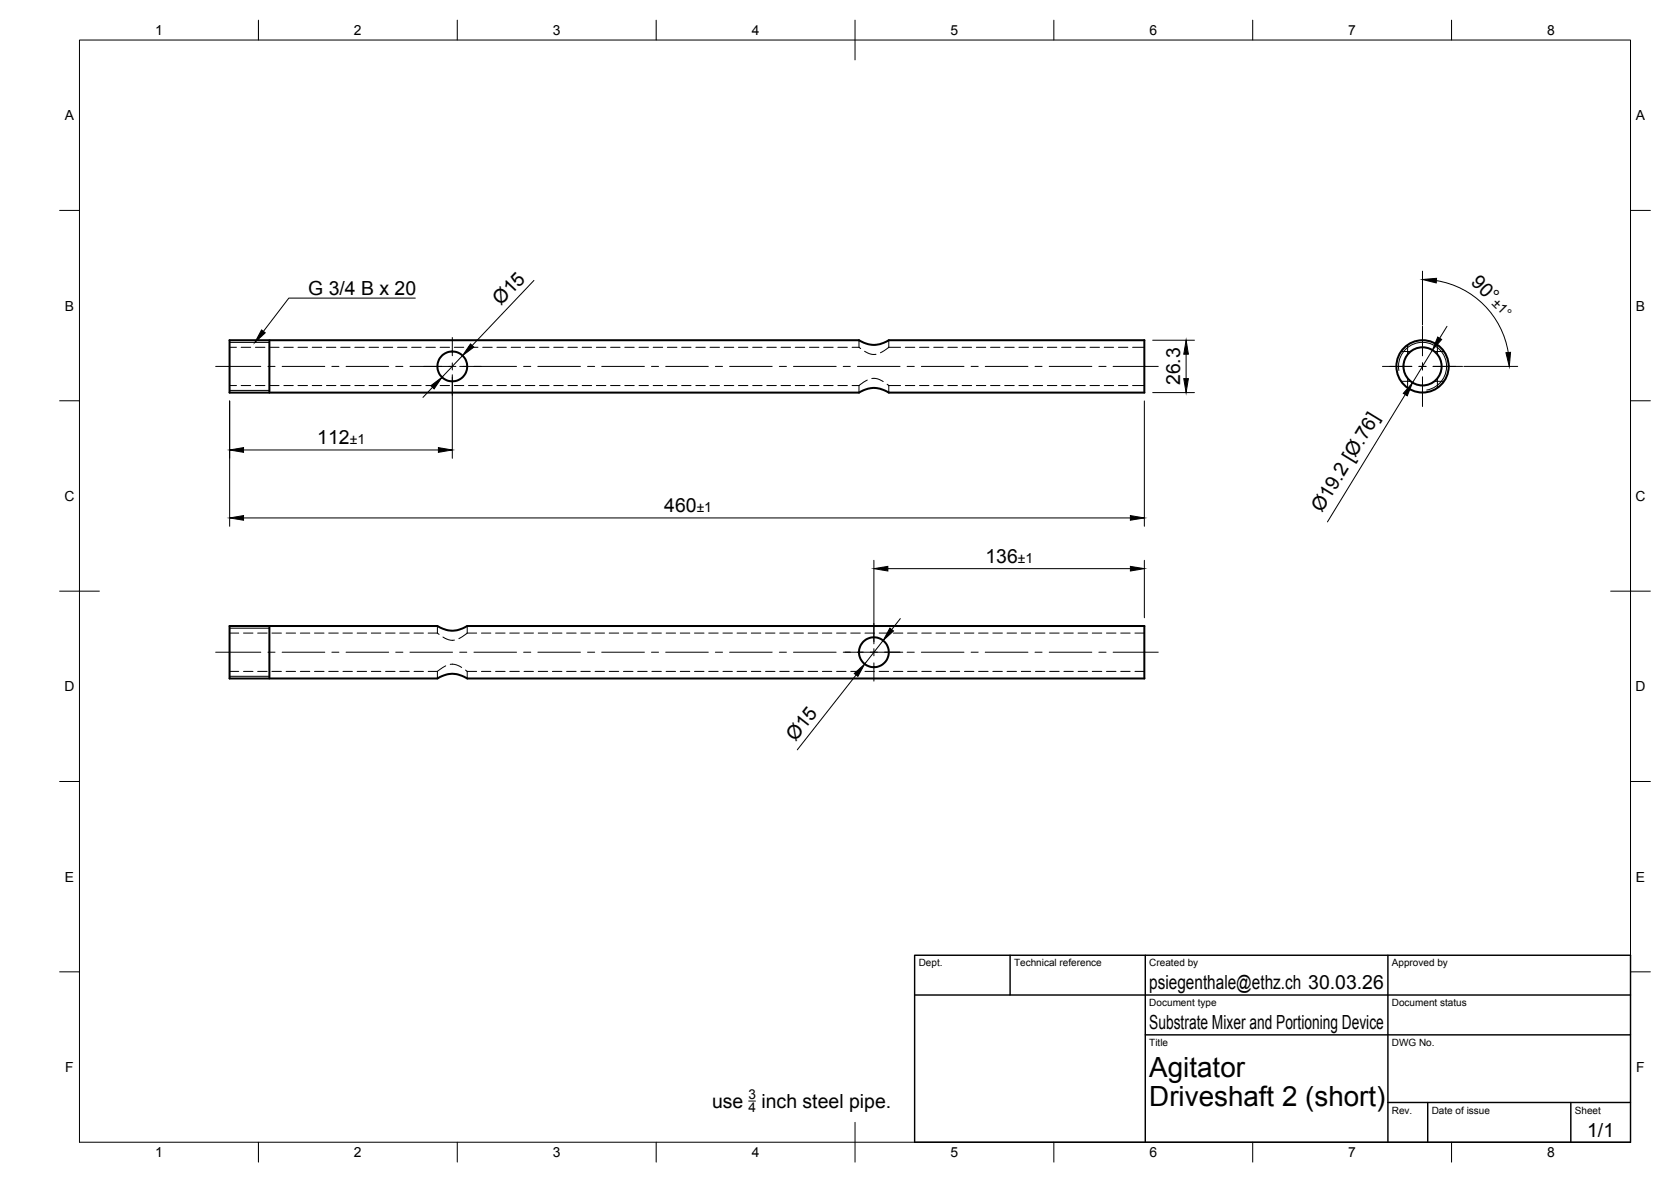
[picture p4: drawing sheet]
<svg xmlns="http://www.w3.org/2000/svg" width="420mm" height="297mm" viewBox="0 0 420 297" stroke-linecap="round" stroke-linejoin="round" font-family="sans-serif">
<g fill="none" stroke="#000" stroke-width=".25">
<path d="M20 10.1h390v276.9h-390zM65 5.1v5M115 5.1v5M165 5.1v5M215 5.1v10M265 5.1v5M315 5.1v5M365 5.1v5M15 52.9h5M410 52.9h5M104.4 74.9h-31.8l-6.4 8.4M134.3 70.5l-15.6 16.3"/>
<path d="M357.7 68.1v13.6M361.2 70.5a21.8 21.8 0 0 1 18 18.1M54.2 92.1h11.4M57.7 87.3h1.8M57.7 96.9h1.8M57.7 86h10M57.7 98.1h10M60.6 87.3h2.4M60.6 96.9h2.4M64.2 87.3h2.4M64.2 96.9h2.4M67.4 92.1h1.8"/>
<path d="M67.8 87.3h2.4M67.8 96.9h2.4M71 92.1h10.7M71.4 87.3h2.3M71.4 96.9h2.3M74.9 87.3h2.4M74.9 96.9h2.4M78.5 87.3h2.4M78.5 96.9h2.4M82.1 87.3h2.4M82.1 96.9h2.4M83.4 92.1h1.8"/>
<path d="M85.7 87.3h2.3M85.7 96.9h2.3M87 92.1h10.7M89.2 87.3h2.4M89.2 96.9h2.4M92.8 87.3h2.4M92.8 96.9h2.4M96.4 87.3h2.3M96.4 96.9h2.3M99.5 92.1h1.8M99.9 87.3h2.4M99.9 96.9h2.4"/>
<path d="M103.1 92.1h11.5M103.5 87.3h2.4M103.5 96.9h2.4M107.1 87.3h2.4M107.1 96.9h2.4M108.8 97.3l-2.5 2.6M110.7 87.3h2.3M110.7 96.9h2.3M113.7 84.8v4.6M113.7 91.2v1.8M113.7 94.2v21M114.2 87.3h2.4"/>
<path d="M114.2 96.9h2.4M115.6 92.1h14.3M116.3 89.4l-5.2 5.4M117.8 87.3h2.4M117.8 96.9h2.4M121.4 87.3h2.4M121.4 96.9h2.4M124.9 87.3h2.4M124.9 96.9h2.4M128.5 87.3h2.4M128.5 96.9h2.4M131.7 92.1h1.8"/>
<path d="M132.1 87.3h2.4M132.1 96.9h2.4M135.2 92.1h10.7M135.7 87.3h2.3M135.7 96.9h2.3M139.2 87.3h2.4M139.2 96.9h2.4M142.8 87.3h2.4M142.8 96.9h2.4M146.4 87.3h2.4M146.4 96.9h2.4M147.7 92.1h1.8"/>
<path d="M149.9 87.3h2.4M149.9 96.9h2.4M151.3 92.1h10.7M153.5 87.3h2.4M153.5 96.9h2.4M157.1 87.3h2.4M157.1 96.9h2.4M160.7 87.3h2.3M160.7 96.9h2.3M163.8 92.1h1.8M164.2 87.3h2.4M164.2 96.9h2.4"/>
<path d="M167.4 92.1h10.7M167.8 87.3h2.4M167.8 96.9h2.4M171.4 87.3h2.4M171.4 96.9h2.4M175 87.3h2.3M175 96.9h2.3M178.5 87.3h2.4M178.5 96.9h2.4M179.9 92.1h1.8M182.1 87.3h2.4M182.1 96.9h2.4"/>
<path d="M183.5 92.1h10.7M185.7 87.3h2.3M185.7 96.9h2.3M189.3 87.3h2.3M189.3 96.9h2.3M192.8 87.3h2.4M192.8 96.9h2.4M196 92.1h1.7M196.4 87.3h2.4M196.4 96.9h2.4M199.5 92.1h10.7M200 87.3h2.3"/>
<path d="M200 96.9h2.3M203.5 87.3h2.4M203.5 96.9h2.4M207.1 87.3h2.4M207.1 96.9h2.4M210.7 87.3h2.4M210.7 96.9h2.4M212 92.1h1.8M214.2 87.3h1.8M214.2 96.9h1.8M215.6 92.1h10.7M216 87.3l.4 .3"/>
<path d="M216 85.5v1.8M216 96.9v1.8M217.4 88.3l1.4 .6 1.5 .1M218.1 95.5l-2.1 1.4M219.2 95.1l1.5 .1 1.4 .7M223.1 96.6l.4 .3M223.5 87.3l-2.1 1.4M223.5 87.3h2.9M223.5 96.9h2.9M223.5 85.5v1.8M223.5 96.9v1.8M227.6 87.3h2.4"/>
<path d="M227.6 96.9h2.4M228.1 92.1h1.8M231.2 87.3h2.4M231.2 96.9h2.4M231.7 92.1h10.7M234.8 87.3h2.4M234.8 96.9h2.4M238.3 87.3h2.4M238.3 96.9h2.4M241.9 87.3h2.4M241.9 96.9h2.4M244.2 92.1h1.8"/>
<path d="M245.5 87.3h2.4M245.5 96.9h2.4M247.7 92.1h10.8M249.1 87.3h2.3M249.1 96.9h2.3M252.6 87.3h2.4M252.6 96.9h2.4M256.2 87.3h2.4M256.2 96.9h2.4M259.8 87.3h2.4M259.8 96.9h2.4M260.2 92.1h1.8"/>
<path d="M263.4 87.3h2.3M263.4 96.9h2.3M263.8 92.1h10.7M266.9 87.3h2.4M266.9 96.9h2.4M270.5 87.3h2.4M270.5 96.9h2.4M274.1 87.3h2.4M274.1 96.9h2.4M276.3 92.1h1.8M277.6 87.3h2.4M277.6 96.9h2.4"/>
<path d="M279.9 92.1h11.3M281.2 87.3h2.4M281.2 96.9h2.4M284.8 87.3h2.9M284.8 96.9h2.9M289.8 85.5h10.5M289.8 98.7h10.5M298.2 89v6.2M347.6 92.1h7.4M351.7 93.1a6 6 0 0 1 4.9-7 6 6 0 0 1 7 4.9 6 6 0 0 1-4.9 7M352.3 95.8h2.4M352.3 88.3h2.4"/>
<path d="M353.3 99.2l-19.5 32M353.9 86.7v2.4M353.9 95.1v2.4M356.8 92.1h1.8M357.7 82v7.4M357.7 91.2v1.8M357.7 94.7v7.5M360.2 88l-5 8.2M360.3 92.1h7.4M360.7 95.8h2.4M360.7 88.3h2.4M361.4 86.7v2.4"/>
<path d="M361.4 95.1v2.4M363.8 82l-1.8 3M368.1 92.1h13.5M15 100.7h5M57.7 100.8v31.5M61.2 113.1h49M287.7 100.8v31.5M410 100.7h5M61.2 130.2h223M15 148.6h10M57.7 159.1h2.3M57.7 157.9h10"/>
<path d="M61.2 159.1h2.4M64.8 159.1h2.4M68.4 159.1h2.4M71.9 159.1h2.4M75.5 159.1h2.4M79.1 159.1h2.4M82.7 159.1h2.3M86.2 159.1h2.4M89.8 159.1h2.4M93.4 159.1h2.4M96.9 159.1h2.4M100.5 159.1h2.4"/>
<path d="M104.1 159.1h2.4M107.7 159.1h2.3M110 159.1l.4 .3M110 157.3v1.8M117.5 159.1l-2.1 1.4M117.5 159.1h2.3M117.5 157.3v1.8M121.1 159.1h2.3M124.6 159.1h2.4M128.2 159.1h2.4M131.8 159.1h2.3M135.3 159.1h2.4"/>
<path d="M138.9 159.1h2.4M142.5 159.1h2.4M146 159.1h2.4M149.6 159.1h2.4M153.2 159.1h2.4M156.8 159.1h2.4M160.3 159.1h2.4M163.9 159.1h2.4M167.5 159.1h2.4M171 159.1h2.4M174.6 159.1h2.4M178.2 159.1h2.4"/>
<path d="M181.8 159.1h2.3M185.3 159.1h2.4M188.9 159.1h2.4M192.5 159.1h2.4M196.1 159.1h2.3M199.6 159.1h2.4M203.2 159.1h2.4M206.8 159.1h2.3M210.4 159.1h2.3M213.9 159.1h2.4M217.5 159.1h2.4M219.7 140.8v21"/>
<path d="M221.1 159.1h2.3M223.2 142.9h61M224.6 159.1h2.4M226.4 155.5l-2.2 2.7M228.2 159.1h2.4M231.8 159.1h2.4M235.4 159.1h2.3M238.9 159.1h2.4M242.5 159.1h2.4M246.1 159.1h2.4M249.6 159.1h2.4M253.2 159.1h2.4"/>
<path d="M256.8 159.1h2.4M260.3 159.1h2.4M263.9 159.1h2.4M267.5 159.1h2.4M271.1 159.1h2.4M274.6 159.1h2.4M278.2 159.1h2.4M281.8 159.1h2.4M285.4 159.1h2.3M287.7 140.8v14.4M405 148.6h10M54.2 163.9h11.4"/>
<path d="M57.7 168.7h2.3M57.7 170h10M61.2 168.7h2.4M64.8 168.7h2.4M67.4 163.9h1.8M68.4 168.7h2.4M71 163.9h10.7M71.9 168.7h2.4M75.5 168.7h2.4M79.1 168.7h2.4M82.7 168.7h2.3M83.4 163.9h1.8"/>
<path d="M86.2 168.7h2.4M87 163.9h10.7M89.8 168.7h2.4M93.4 168.7h2.4M96.9 168.7h2.4M99.5 163.9h1.8M100.5 168.7h2.4M103.1 163.9h10.7M104.1 168.7h2.4M107.7 168.7h2.3M110 168.7v1.8M111.4 160.1l1.3 .6 1.6 .2"/>
<path d="M112.1 167.3l-2.1 1.4M113.2 167l1.5 .1 1.4 .6M115.6 163.9h1.8M117.1 168.4l.4 .3M117.5 168.7h2.3M117.5 168.7v1.8M119.2 163.9h10.7M121.1 168.7h2.3M124.6 168.7h2.4M128.2 168.7h2.4M131.7 163.9h1.8M131.8 168.7h2.3"/>
<path d="M135.2 163.9h10.7M135.3 168.7h2.4M138.9 168.7h2.4M142.5 168.7h2.4M146 168.7h2.4M147.7 163.9h1.8M149.6 168.7h2.4M151.3 163.9h10.7M153.2 168.7h2.4M156.8 168.7h2.4M160.3 168.7h2.4M163.8 163.9h1.8"/>
<path d="M163.9 168.7h2.4M167.4 163.9h10.7M167.5 168.7h2.4M171 168.7h2.4M174.6 168.7h2.4M178.2 168.7h2.4M179.9 163.9h1.8M181.8 168.7h2.3M183.5 163.9h10.7M185.3 168.7h2.4M188.9 168.7h2.4M192.5 168.7h2.4"/>
<path d="M196 163.9h1.7M196.1 168.7h2.3M199.5 163.9h10.7M199.6 168.7h2.4M203.2 168.7h2.4M206.8 168.7h2.3M210.4 168.7h2.3M212 163.9h15M213.9 168.7h2.4M215.3 169.6l-14.8 18.8M217.5 168.7h2.4M219.7 163v1.8"/>
<path d="M219.7 166.6v4.6M221.1 168.7h2.3M222.1 161l-4.7 5.9M224.6 168.7h2.4M228.1 163.9h1.8M228.2 168.7h2.4M231.7 163.9h10.7M231.8 168.7h2.4M235.4 168.7h2.3M238.9 168.7h2.4M242.5 168.7h2.4M244.2 163.9h1.8"/>
<path d="M246.1 168.7h2.4M247.7 163.9h10.8M249.6 168.7h2.4M253.2 168.7h2.4M256.8 168.7h2.4M260.2 163.9h1.8M260.3 168.7h2.4M263.8 163.9h10.7M263.9 168.7h2.4M267.5 168.7h2.4M271.1 168.7h2.4M274.6 168.7h2.4"/>
<path d="M276.3 163.9h1.8M278.2 168.7h2.4M279.9 163.9h11.3M281.8 168.7h2.4M285.4 168.7h2.3M15 196.4h5M410 196.4h5M15 244.2h5M410 244.2h5M188.3 276.7h1.7M65 287v5M115 287v5"/>
<path d="M165 287v5M215 282.1v9.9M265 287v5M315 287v5M365 287v5"/>
</g>
<g fill="none" stroke="#000" stroke-width=".51">
<path d="M57.7 85.5h158.3a6.5 6.5 0 0 0 7.5 0h64.2v13.2h-64.2a6.5 6.5 0 0 0-7.5 0h-158.3zM67.7 85.5v13.2M57.7 157.3h52.3a6.5 6.5 0 0 0 7.5 0h170.2v13.2h-170.2a6.5 6.5 0 0 0-7.5 0h-52.3zM67.7 157.3v13.2"/>
<circle cx="113.7" cy="92.1" r="3.8"/>
<circle cx="357.7" cy="92.1" r="6.6"/>
<circle cx="357.7" cy="92.1" r="4.8"/>
<circle cx="219.7" cy="163.9" r="3.8"/>
</g>
<path d="M230 240.1h180v46.9h-180zM230 250h180M254 240.1v9.9M288 240.1v46.9M349 240.1v46.9M288 260.1h122M349 277.1h61M359 277.1v9.9M395 277.1v9.9" fill="none" stroke="#000" stroke-width=".36"/>
<g fill="#000" stroke="#000" stroke-width=".25">
<path d="M357.7 70.2l3.5-.3-.1 1.2zM65.8 82.9l.9 .7-2.6 2.4zM108.3 96.9l2.8-2.1-1.9 2.9zM118.3 86.4l.8 .8-2.8 2.2zM298.2 85.5l.6 3.5h-1.2zM297.6 95.2h1.2l-.6 3.5zM355.2 96.2l-1.4 3.3-1-.6zM361.5 84.7l1 .6-2.3 2.7zM378.7 88.6l1.1-.1-.3 3.6zM57.7 113.1l3.5-.6v1.2zM110.2 112.5l3.5 .6-3.5 .6zM57.7 130.2l3.5-.6v1.1z"/>
<path d="M284.2 129.6l3.5 .6-3.5 .5zM219.7 142.9l3.5-.6v1.2zM223.8 157.8l.9 .8-2.6 2.4zM284.2 142.3l3.5 .6-3.5 .6zM214.8 169.3l2.6-2.4-1.7 3.1z"/>
</g>
<g font-size="7">
<text x="289" y="270.6">Agitator</text>
<text x="289" y="278.1">Driveshaft 2 (short)</text>
</g>
<g font-size="4.9">
<text x="369.7" y="71.1" transform="rotate(45 369.7 71.1)">90°</text>
<text x="77.5" y="74.2">G 3/4 B x 20</text>
<text x="126" y="77" transform="rotate(-47 126 77)">Ø15</text>
<text x="296.8" y="96.8" transform="rotate(-90 296.8 96.8)">26.3</text>
<text x="79.8" y="111.7">112</text>
<text x="167" y="128.7">460</text>
<text x="332.4" y="128.9" transform="rotate(-59 332.4 128.9)">Ø19.2 [Ø.76]</text>
<text x="247.8" y="141.4">136</text>
<text x="200" y="186.5" transform="rotate(-52 200 186.5)">Ø15</text>
<text x="289" y="248.5">psiegenthale@ethz.ch 30.03.26</text>
<text x="289" y="258.6">Substrate Mixer and Portioning Device</text>
<text x="179" y="278.4">use</text>
<text x="191.5" y="278.4">inch steel pipe.</text>
<text x="399.1" y="285.7">1/1</text>
</g>
<g font-size="3.5">
<text x="39" y="8.8">1</text>
<text x="89" y="8.8">2</text>
<text x="139" y="8.8">3</text>
<text x="189" y="8.8">4</text>
<text x="239" y="8.8">5</text>
<text x="289" y="8.8">6</text>
<text x="339" y="8.8">7</text>
<text x="389" y="8.8">8</text>
<text x="16.3" y="30.2">A</text>
<text x="411.3" y="30.2">A</text>
<text x="374.9" y="76.4" transform="rotate(45 374.9 76.4)">±1°</text>
<text x="16.3" y="78">B</text>
<text x="411.3" y="78">B</text>
<text x="87.9" y="111.7">±1</text>
<text x="16.2" y="125.9">C</text>
<text x="411.2" y="125.9">C</text>
<text x="175.2" y="128.7">±1</text>
<text x="255.9" y="141.4">±1</text>
<text x="16.2" y="173.7">D</text>
<text x="411.2" y="173.7">D</text>
<text x="16.3" y="221.6">E</text>
<text x="411.3" y="221.6">E</text>
<text x="16.4" y="269.4">F</text>
<text x="411.4" y="269.4">F</text>
<text x="39" y="290.8">1</text>
<text x="89" y="290.8">2</text>
<text x="139" y="290.8">3</text>
<text x="189" y="290.8">4</text>
<text x="239" y="290.8">5</text>
<text x="289" y="290.8">6</text>
<text x="339" y="290.8">7</text>
<text x="389" y="290.8">8</text>
</g>
<g font-size="3.4">
<text x="188.2" y="276.3">3</text>
<text x="188.2" y="279.6">4</text>
</g>
<g font-size="2.5">
<text x="231" y="242.9">Dept.</text>
<text x="255" y="242.9">Technical reference</text>
<text x="289" y="242.9">Created by</text>
<text x="350" y="242.9">Approved by</text>
<text x="289" y="252.8">Document type</text>
<text x="350" y="252.8">Document status</text>
<text x="289" y="262.9">Title</text>
<text x="350" y="262.9">DWG No.</text>
<text x="350" y="279.9">Rev.</text>
<text x="360" y="279.9">Date of issue</text>
<text x="396" y="279.9">Sheet</text>
</g>
</svg>
